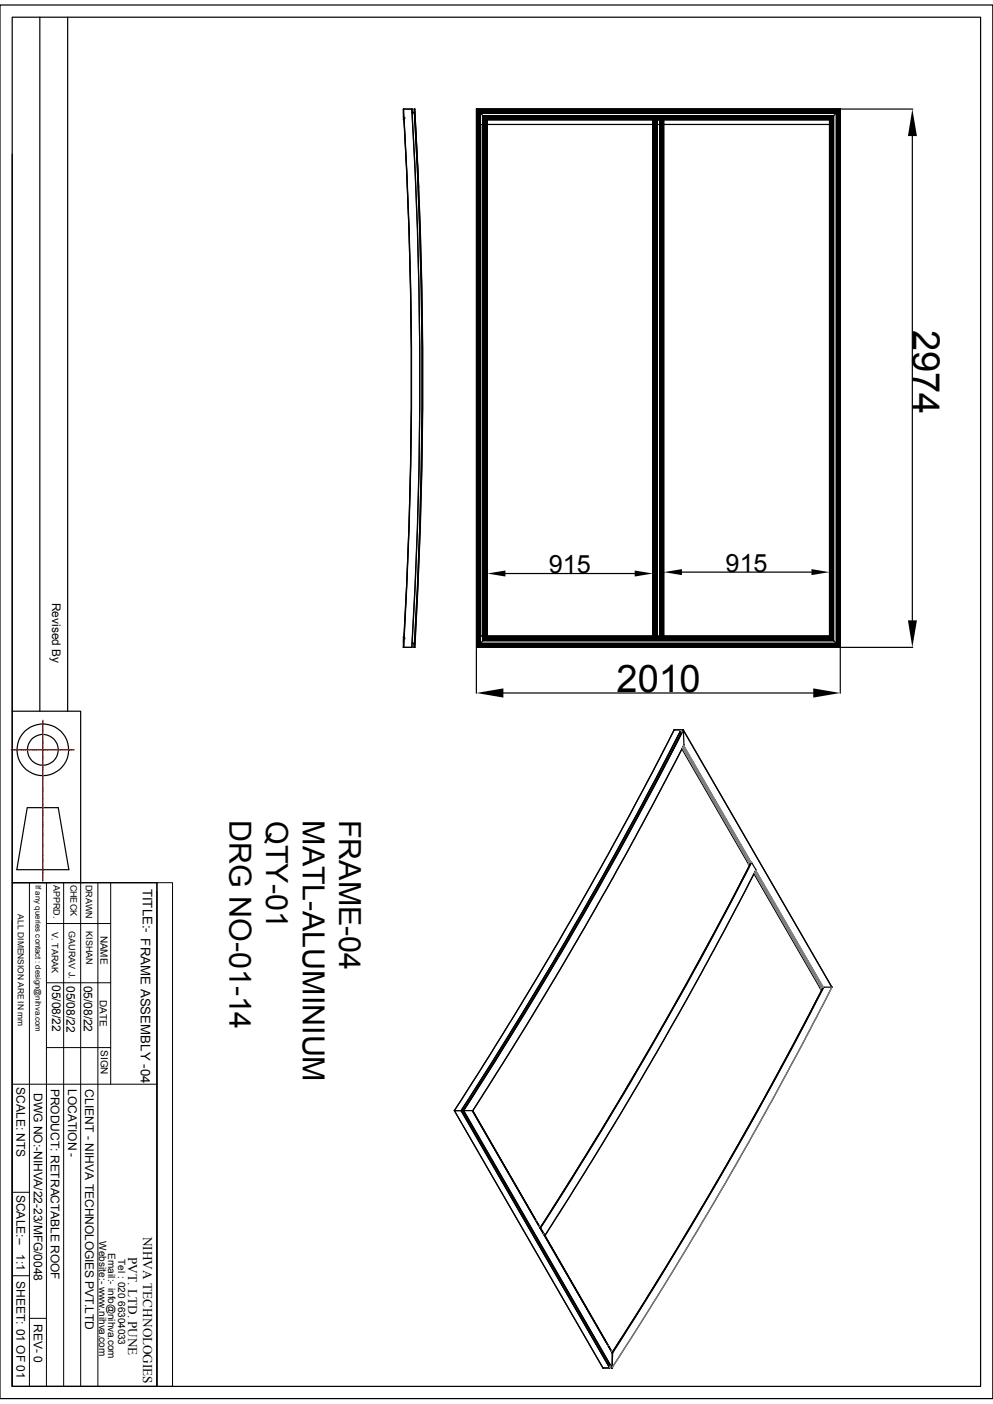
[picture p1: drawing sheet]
<svg xmlns="http://www.w3.org/2000/svg" width="210mm" height="297mm" viewBox="0 0 210 297" stroke-linecap="round" stroke-linejoin="round" font-family="sans-serif">
<g fill="none" stroke="#000" stroke-width=".25">
<path d="M0 1.1h210v294.8h-210zM2.6 3.6h204.8v289.7h-204.8zM8.4 3.6v146.9M14.3 3.6v146.9M2.6 32.6v117.9h14.5v36.2M85.3 23.1v.2M85.3 23.5v1.3M85.3 25.1v.2M85.3 23.1a956.2 956.2 0 0 1 0 113.8M85.3 25.4h.2a956.7 956.7 0 0 1-.1 109.3M85.3 25.3h.1M85.3 24.8l.1 .1"/>
<path d="M85.3 23.3v.1M85.3 23.1h1.8M85.3 23.1a946.4 946.4 0 0 1 0 113.8M85.4 23.5h-.1M85.4 25.1h.1M85.4 24.9h.1M85.4 25.1v.2M85.4 25.1h-.1M87.1 23.1a969.8 969.8 0 0 1 0 113.8M87.1 23.1a946.2 946.2 0 0 1 0 113.8M87.1 23.1h.1M87.1 23.1l.1 .8"/>
<path d="M87.2 23.9h.4M87.6 23.6v.3h-.4M87.6 23.1a969.8 969.8 0 0 1 0 113.8M87.6 23.1h.1M87.6 23.1a970.5 970.5 0 0 1 0 113.8M87.7 23.1a956.8 956.8 0 0 1 0 113.8M87.7 23.1h.1M87.7 23.1l.9 16.7M87.7 23.1a946.4 946.4 0 0 1 0 113.8M100.8 23.1v113.8zM100.8 23.1h76.9l-2.2 2.2h-72.5zM100.8 23.1h76.9"/>
<path d="M103 25.3v109.4zM103 26.3h35.1M103 25.4h72.4M138.1 25.4v109.3zM140.3 25.4l.1 109.3zM140.4 26.3h35M175.4 25.3l.1 109.4zM177.7 23.1v113.8zM177.9 23.1h15.1M193 28.8v102.4M85.3 136.7v.2h1.8M85.3 134.7v.2"/>
<path d="M85.3 135.2v1.2M85.3 136.9h.1M85.3 136.4l.1 .1M85.3 134.9l.1 .1M85.3 134.7h.1M85.3 134.7h.2M85.3 136.5v.2M85.4 136.7h-.1M85.4 134.7v.2M85.4 135h.1M85.4 135.1h.1M85.4 135v.1"/>
<path d="M85.4 135.1l-.1 .1M85.5 134.7v.2M87.1 136.9h.1M87.6 136.3v.6M87.6 136.9h.1M87.6 136.1h-.4h.4v.3M100.8 137.2v9.4M100.8 136.9h76.9M100.8 136.9l2.2-2.2h72.5l2.2 2.2M103 134.5h35.1M103 121.4v.1M103 134.7h72.4"/>
<path d="M106.9 121.3h27.3M138.1 121.4v.1M140.4 134.5h35M140.4 121.1v.1M144.2 121h27.4M175.4 121.1v.1M177.7 137.2v9.4M177.9 136.9h15.1M2.6 150.5v36.2M106.5 146.6h65.5M142.6 154.4l-11.3 21.4-10.6 18.9-11.9 20.1-12.7 20.2M142.6 154.4a881.5 881.5 0 0 1-46.5 80.6"/>
<path d="M142.6 154.4v.1M144 154.6v.6M144 154.5l-9.8 18.9-11.3 20.1-13.4 22.6-11.9 18.8M144 154.5a863.8 863.8 0 0 1-46.5 80.5M144 154.4a896 896 0 0 1-46.5 80.6M144 154.4v.1M144 154.5l.2 .3M144 154.5h.1M144 154.4h-1.4M144 154.6l.2 .3M144.2 158.5l14.3 24.6M144.4 158.2l14 24.2"/>
<path d="M144.4 154.4l-10.5 20.1-12.1 21.5-13.5 22.6-10.4 16.4M144.4 154.4h.1M144.4 154.4v.1M144.4 154.4a891.5 891.5 0 0 1-46.5 80.6M144.5 154.4a881.5 881.5 0 0 1-46.5 80.6M144.5 154.4v.1M144.5 154.5h.1M144.5 154.5a889.8 889.8 0 0 1-46.5 80.5M144.5 154.5l31.4 54.3M144.5 154.5l.2 3.1M144.5 157.8l14.3 24.7M144.7 157.6l-8.9 16.9-12.2 21.8-10.7 18.1-12.9 20.5"/>
<path d="M144.7 157.6a900.6 900.6 0 0 1-44.7 77.4h-1.9M5.8 170.9l-2.2 13.1h11l-2.3-13.1h-6.5M2.6 186.7h30.6v106.6h-30.6zM2.6 194.8v98.5M158.1 182.4h.4l-.2 .4M158.5 182.5l.1 .3M158.9 182.4h.1M158.9 182.4a905.7 905.7 0 0 1-44.6 77.3M158.9 182.4a881.5 881.5 0 0 1-44.6 77.4v-.1M159 182.5l.9 1.5a905.7 905.7 0 0 1-44.6 77.3l-1-1.5M159.5 184.9l14.2 24.6M159.6 184.6l14.1 24.2"/>
<path d="M159.8 184.2l14.2 24.6M159.9 184l-8.9 17-12.1 21.7-9.3 15.7-14.3 23 14.2 24.6M173.3 208.8h.4M173.7 208.8h.3M173.8 208.8l-.3 .4M174 208.8h.2M174.1 208.8l-8.2 15.7-12.1 21.8-13 21.8-11.3 18M174.1 208.8a891.5 891.5 0 0 1-44.6 77.3M174.2 208.8a941.3 941.3 0 0 1-44.7 77.3M175.9 208.8l-5.8 11.3-6.8 12.6-9.9 17.7-12.8 21.3-11.1 17.6M175.9 208.8h-1.7a913.4 913.4 0 0 1-44.6 77.4M175.9 208.8h.1"/>
<path d="M96.1 234.9l1.4 .1M96.1 235l31.4 54.4M97.5 234.9h-1.4l31.4 54.5h1.4M97.6 234.9l31.3 54.5M97.6 234.9h.4M97.6 235l31.3 54.3M97.9 235l31.5 54.4M98 234.9l31.4 54.5M98.1 234.9l31.3 54.5M98.1 234.9l31.4 54.4M98.1 234.9h.1M99.9 234.9l29.6 51.3v3.1"/>
<path d="M99.9 234.9l29.6 51.2M100 234.9l14.3 24.8M100 234.9h.1M113.3 258.2h.1M114 259.5h.1M114.2 259.7l12.9-20.5 11.4-19.3 12.1-21.8 8.3-15.7a922 922 0 0 1-44.7 77.4h.1M114.3 259.8l.2 .4M114.3 259.8l.3 .5M114.3 259.7h.1M114.3 260h.1M114.6 260.3h.1M114.7 260.6l-.1-.2 .2 .3"/>
<path d="M114.8 260.7h.1M114.9 260.8l.2 .5M114.9 260.9l.2 .4M114.9 260.9h.1M115 261h.1M115.1 261.3l.1 .1M115.1 261.3h.1M115.2 261.4h.1M115.3 261.3l-.1 .1M127.5 289.4h.1M128.6 284.6h.1M128.9 288.6v.6l.2-.2"/>
<path d="M128.9 289.3l-1.4 .1M128.9 289.3v.1M129.2 289.1l-.3 .2M129.3 285.8v.1M129.4 289.4h.1M129.4 286.1v.1M129.4 289.3v.1M129.5 289.3l-.1 .1M129.5 286.3h.1M129.5 286.1h.1M129.5 286.1l.1 .1M129.6 286.2l-.1 2.9"/>
<circle cx="9.1" cy="158.6" r="5.5"/>
<circle cx="9.1" cy="158.6" r="3.3"/>
</g>
<g fill="none" stroke="#000" stroke-width=".21">
<path d="M100.8 23.1h76.9v113.8h-76.9zM100.9 23.2h76.6v113.6h-76.6zM101 23.4h76.4v113.3h-76.4M101 23.4v113.3M101 23.3v113.4M101.2 23.5h76.1M101.2 23.5v113M101.2 23.5h76v113h-76zM101.3 23.6h75.9M101.3 23.5v112.9h75.9v-112.9M101.3 23.7h75.8v112.7h-75.8zM101.6 23.9h75.3v112.2h-75.3z"/>
<path d="M101.6 24h75.2v112.1h-75.2M101.7 26.3h74.1v-1.3h-73.1v110h73.1v-.5M102.1 24.4h74.3v111.2h-74.3zM102.2 24.5h74.1v111h-74.1zM102.4 24.8l73.7-.1v110.6h-73.7zM102.5 24.8h73.5v110.4h-73.5M102.5 24.8h73.4v110.4h-73.4zM102.6 24.8v110.3v-110.2h73.3v110.2M102.6 24.9v110.2M102.7 25h73.1v110h-73.1zM102.7 25.1h73M102.7 25.1v109.9"/>
<path d="M102.9 25.1h72.7v109.8h-72.7zM103 25.3h72.5v109.4h-72.5zM103 26.3h-1.3v108.2h1.3M138.1 25.4v109.3M138.3 25.4v109.3M138.4 25.4v109.3zM138.4 25.4v109.3M138.5 25.4v109.3M138.6 25.4v109.3zM138.6 25.4v109.3M138.7 25.4v109.3M138.9 25.4v109.3"/>
<path d="M139 25.4v109.3M139.5 25.4v109.3M139.8 25.4v109.3M139.9 25.4v109.3zM140 25.4v109.3M140.1 25.4v109.3zM140.1 25.4v109.3M140.2 25.4v109.3M140.3 25.4v109.3M175.4 26.3h.4v108.2M175.5 25.3h-72.5v109.4M175.7 25.1h-72.9v109.8"/>
<path d="M175.7 25.1v109.9M176 24.8v110.5h-73.6M177.3 23.5v113M177.5 23.3v113.4M177.5 23.3h-76.5v113.4h76.5M100.8 136.9v-113.8h76.9v113.8M101.1 136.6v-113.2h76.3v113.2M101.2 136.5h76.1M101.3 136.4v-112.8h75.9v112.8M101.7 134.5h74.1M102.7 135h73M2.6 186.7h30.6"/>
<path d="M6.2 186.7v106.6M9.8 195.4h13.6M9.8 186.7v106.6M13.5 186.7v106.6M17.1 186.7v106.6M20.7 186.7v106.6M23.4 186.7v42.7M33.2 186.7h3.3v106.6h-3.3zM33.2 188.6v104.7M9.8 207.9h13.6M2.6 229.4h30.6M9.8 221.6h13.6"/>
<path d="M2.6 252.2h3.6M2.6 269.9h3.6M6.2 278.9h3.6"/>
</g>
<g fill="none" stroke="#808080" stroke-width=".25">
<path d="M144.2 154.8l-.2-.3 .2 .4M144.3 158.2l14 24.2M144.4 158.2l14 24.2M144.5 157.8l14.3 24.7M144.6 157.8l14.2 24.7M144.6 157.7l14.3 24.7M158.4 182.4l-.2 .4M158.5 182.5l-.2 .3M159.6 184.6l14 24.2-14-24.2M159.8 184.2l14.2 24.6M159.8 184.2l14.3 24.6M159.9 184.1l14.2 24.7"/>
<path d="M173.7 208.8l-.2 .4M175.9 208.8a908 908 0 0 1-46.4 80.5M113.4 258.2h.1M114 259.4v.1M114.9 260.9v.1M115 261h-.1M128.6 284.6h.1M129.1 289l-.2 .3M129.2 289l-.3 .3M129.2 285.8h.1M129.3 285.8h.1"/>
</g>
<path d="M193 23.1l.9 5.7h-1.9zM103 121.3l3.9-.6v1.3zM134.2 120.7l3.9 .6-3.9 .7zM140.4 121l3.8-.6v1.3zM171.6 120.4l3.8 .6-3.8 .7zM192 131.2h1.9l-.9 5.7zM100.8 146.6l5.7-1v2zM172 145.6l5.7 1-5.7 1z" fill="#000"/>
<g fill="none" stroke="#f00" stroke-width=".25">
<path d="M2.4 158.6h1.4M3.9 158.6h1.9M5.8 158.6h.6M6.5 158.6h1.9M8.5 158.6h1.8M9.1 152.4v.6M9.1 153.1v.6M9.1 153.8v1.2M9.1 155.1v.6M9.1 155.7v1.9M9.1 157.7v1.6M9.1 159.3v.3"/>
<path d="M9.1 159.6v1.6M10.4 158.6h1.6M12.1 158.6h.2M12.4 158.6h1.5M14 158.6h1.7M9.1 161.3v1.9M9.1 163.2v.6M9.1 163.9v1.2M9.1 165.2v.6M9.1 165.9v1.8M9.1 167.8v1.6M9.1 169.5v.2"/>
<path d="M9.1 169.8v1.5M9.1 171.4v1.9M9.1 173.4v1.8M9.1 175.3v.6M9.1 176v1.8M9.1 177.9v1.6M9.1 179.6v.2M9.1 179.9v1.5M9.1 181.5v1.9M9.1 183.5v1.8M9.1 185.4v.6M9.1 186.1v.3"/>
</g>
<g font-size="8">
<text x="193.1" y="69.7" transform="rotate(90 193.1 69.7)">2974</text>
<text x="130.4" y="146.5">2010</text>
</g>
<g font-size="6.4">
<text x="48.6" y="173.5" transform="rotate(90 48.6 173.5)">DRG NO-01-14</text>
<text x="56.3" y="173.7" transform="rotate(90 56.3 173.7)">QTY-01</text>
<text x="64.1" y="173.5" transform="rotate(90 64.1 173.5)">MATL-ALUMINIUM</text>
<text x="71.7" y="173.4" transform="rotate(90 71.7 173.4)">FRAME-04</text>
</g>
<g font-size="5.3">
<text x="116.1" y="121.2">915</text>
<text x="153.5" y="120.9">915</text>
</g>
<g font-size="2.8">
<text x="30.2" y="188" transform="rotate(90 30.2 188)">TITLE:- FRAME ASSEMBLY -04</text>
<text x="30.3" y="261.6" transform="rotate(90 30.3 261.6)">NIHVA TECHNOLOGIES</text>
<text x="27.1" y="265.9" transform="rotate(90 27.1 265.9)">PVT. LTD. PUNE</text>
</g>
<g font-size="2.5">
<text x="11" y="127.5" transform="rotate(90 11 127.5)">Revised By</text>
<text x="11" y="208.4" transform="rotate(90 11 208.4)">05/08/22</text>
<text x="14.1" y="208.5" transform="rotate(90 14.1 208.5)">05/08/22</text>
<text x="17.7" y="208.5" transform="rotate(90 17.7 208.5)">05/08/22</text>
<text x="3.5" y="230" transform="rotate(90 3.5 230)">SCALE: NTS</text>
<text x="7.2" y="231.2" transform="rotate(90 7.2 231.2)">DWG NO:-NIHVA/22-23/MFG/0048</text>
<text x="10.8" y="230.3" transform="rotate(90 10.8 230.3)">PRODUCT: RETRACTABLE ROOF</text>
<text x="14.4" y="230.3" transform="rotate(90 14.4 230.3)">LOCATION -</text>
<text x="18" y="230.4" transform="rotate(90 18 230.4)">CLIENT - NIHVA TECHNOLOGIES PVT.LTD</text>
<text x="3.5" y="252.7" transform="rotate(90 3.5 252.7)">SCALE:--</text>
<text x="3.5" y="265.3" transform="rotate(90 3.5 265.3)">1:1</text>
<text x="3.5" y="271" transform="rotate(90 3.5 271)">SHEET: 01 OF 01</text>
<text x="7.2" y="280" transform="rotate(90 7.2 280)">REV- 0</text>
</g>
<g font-size="2.1">
<text x="21.3" y="197.9" transform="rotate(90 21.3 197.9)">NAME</text>
<text x="21.1" y="211.5" transform="rotate(90 21.1 211.5)">DATE</text>
<text x="21.3" y="222.1" transform="rotate(90 21.3 222.1)">SIGN</text>
<text x="21" y="262.6" transform="rotate(90 21 262.6)">Website:- www.nihva.com</text>
<text x="22.9" y="265" transform="rotate(90 22.9 265)">Email:- info@nihva.com</text>
<text x="25" y="266.3" transform="rotate(90 25 266.3)">Tel : 020 66304033</text>
</g>
<g font-size="1.9">
<text x="11.3" y="187.2" transform="rotate(90 11.3 187.2)">APPRD.</text>
<text x="14.9" y="187.1" transform="rotate(90 14.9 187.1)">CHECK</text>
<text x="18.1" y="187.2" transform="rotate(90 18.1 187.2)">DRAWN</text>
<text x="11" y="197.1" transform="rotate(90 11 197.1)">V. TARAK</text>
<text x="14.6" y="197" transform="rotate(90 14.6 197)">GAURAV J.</text>
<text x="18.2" y="197" transform="rotate(90 18.2 197)">KISHAN</text>
</g>
<text font-size="1.8" x="3.8" y="193.4" transform="rotate(90 3.8 193.4)">ALL DIMENSION ARE IN mm</text>
<text font-size="1.7" x="7.5" y="187.2" transform="rotate(90 7.5 187.2)">If any queries contact : design@nihva.com</text>
</svg>
